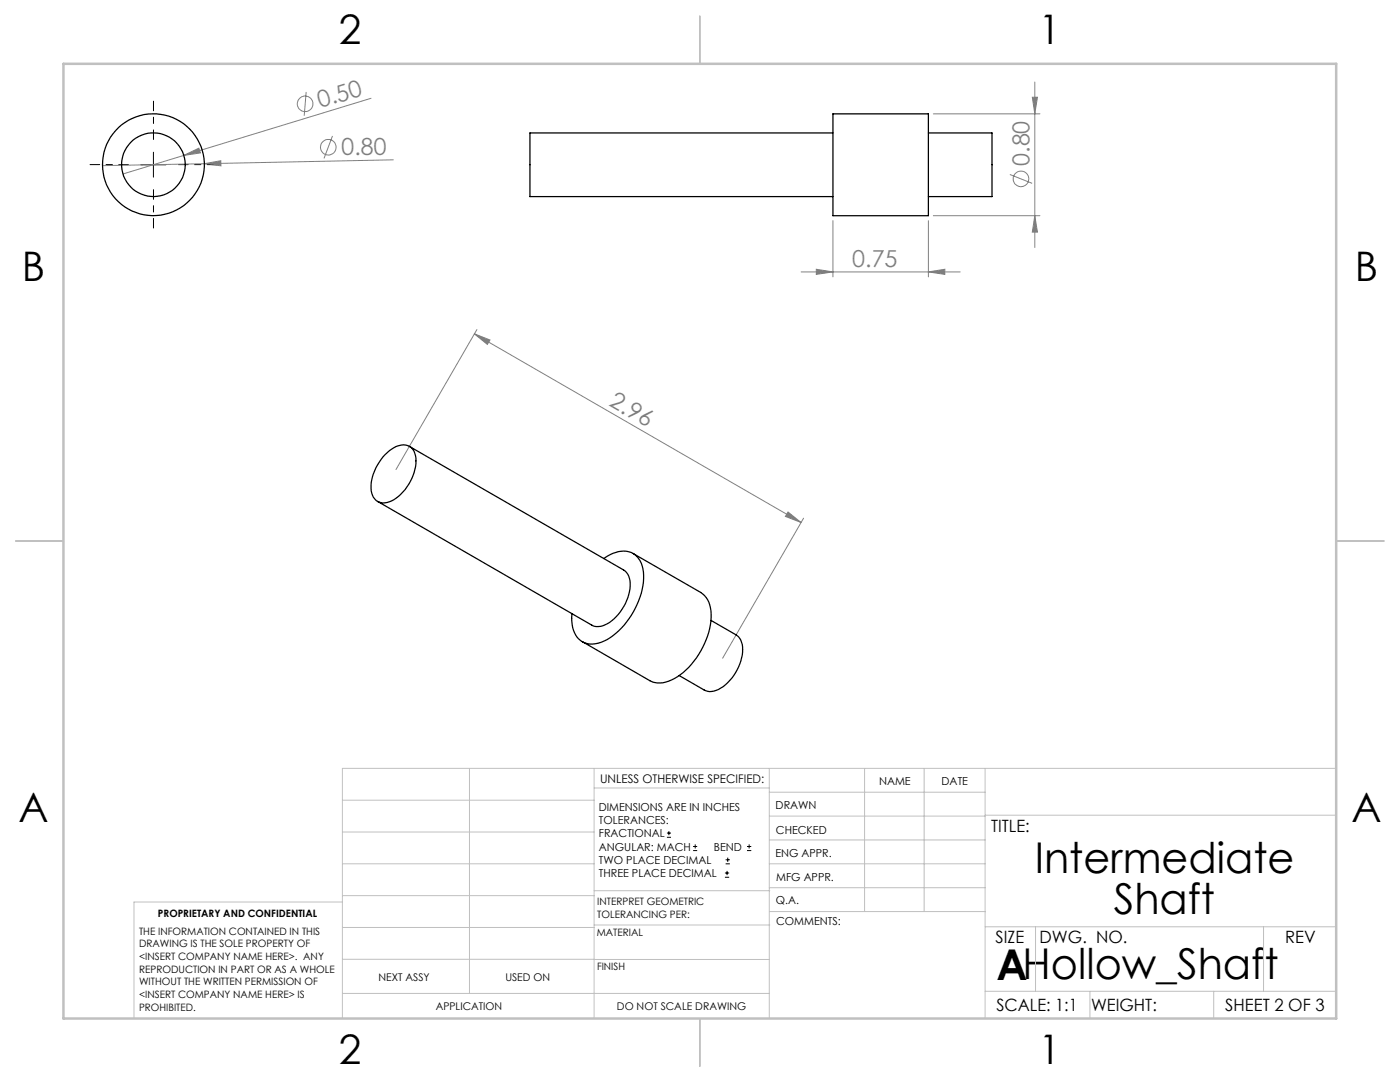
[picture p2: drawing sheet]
<svg xmlns="http://www.w3.org/2000/svg" width="279mm" height="216mm" viewBox="0 0 279 216" stroke-linecap="round" stroke-linejoin="round" font-family="sans-serif">
<g fill="none" stroke="#808080" stroke-width=".2">
<path d="M61.1 18.3l-.4 4.8M74 19.6l-49.4 15.1M206 19.4h1l-.5 3.3zM206.5 16.4v33M36.7 31l3-1.4 .3 .9zM40.8 32.7l3.3-.6v1zM40.8 32.7l-20.3 .4M66.4 27.1l-1.7 4.5M78.5 31.9l-37.7 .8M186.3 22.7h21.2M201.5 34.8l4.5 1.8M159.9 54.3h31.7"/>
<path d="M162.9 53.7l3.3 .6-3.3 .5zM166.2 44v11.2M185.3 54.3l3.3-.6v1.1zM185.3 44v11.2M186.3 43h21.2M206.5 43l.5 3.3h-1zM94.7 66.6l3.1 1.2-.5 .9zM94.7 66.6l65.1 37.6M95.2 65.8l-16.2 27.9M157.3 102.2l2.5 2-3.1-1.2zM160.4 103.4l-16.2 27.9"/>
<circle cx="60.9" cy="20.7" r="1.55"/>
<circle cx="65.5" cy="29.4" r="1.56"/>
<circle cx="203.8" cy="35.7" r="1.55"/>
</g>
<g fill="none" stroke="#000" stroke-width=".2">
<path d="M28.1 32.9h5M30.6 30.4v4.9M133.1 167.1h.8M133.1 166.2h.8M133.5 165.8v.9M138.3 169.7h.8M138.3 168.9h.8M138.7 168.5v.8M144.7 175h.8M144.7 174.2h.8M144.8 172.4h.9M144.8 171.6h.9"/>
<path d="M145.1 173.8v.8M145.2 171.1v.9M149.1 169.7h.8M149.1 168.9h.8M149.5 168.5v.8"/>
</g>
<path d="M25.6 32.8h-7.6M30.6 27.8v-7.6M30.6 37.8v7.7M35.6 32.8h7.7" fill="none" stroke="#000" stroke-width=".2" stroke-dasharray="15.2 1.3 1.3 1.3" stroke-dashoffset="13.3"/>
<g fill="none" stroke="#c0c0c0" stroke-width=".2">
<path d="M68.3 159.7h50.3M93.7 153.3v44.9M118.6 153.3v49.9M118.6 157.2h34.9M153.5 153.3v49.9M153.5 158.1h43.1M172.5 153.3v28.6M184.4 153.3v28.6M196.6 153.3v49.9M266.7 153.3h-198.4v49.9M68.3 178.7h50.3M68.3 172.4h50.3"/>
<path d="M68.3 166h50.3M68.3 180h-41.6v23.2M118.6 177.7h35M153.5 167.6h43.1M153.5 162.8h43.1M153.5 172.4h43.1M153.5 177.1h43.1M196.6 162.7h70.1M68.3 198.2h85.2M68.3 191.4l85.2 .1M68.3 185.1h50.3M118.6 184.6h35"/>
<path d="M153.6 181.9h43M196.6 197.8h70.1M196.6 184.9h70.1M206.7 184.9v12.9M217.5 197.8v5.4M242.2 197.8v5.4M252.2 184.9v12.9"/>
</g>
<path d="M139.7 3.2v9.5M3.1 107.9h9.6M266.7 107.9h9.5M139.7 203.2v9.6" fill="none" stroke="#c0c0c0" stroke-width=".25"/>
<path d="M12.7 12.7h254v190.5h-254z" fill="none" stroke="#c0c0c0" stroke-width=".5"/>
<g fill="#808080">
<path d="M40.8 32.7l3.3-.6v1z"/>
<path d="M36.7 31l3-1.4 .3 .9z"/>
<path d="M162.9 53.7l3.3 .6-3.3 .5zM185.3 54.3l3.3-.6v1.1z"/>
<path d="M206 19.4h1l-.5 3.3zM206.5 43l.5 3.3h-1z"/>
<path d="M94.7 66.6l3.1 1.2-.5 .9zM157.3 102.2l2.5 2-3.1-1.2z"/>
</g>
<g fill="none" stroke="#000" stroke-width=".25">
<path d="M166.2 22.7h19.1v20.3h-19.1zM166.2 26.5h-60.4v12.7h60.4M185.3 26.5h12.7v12.7h-12.7M76.8 90.7a4.7 4.7 0 0 1 4.4-1.8 3.1 3.1 0 0 1 1.8 3.6 9.7 9.7 0 0 1-5.3 7.6 2.5 2.5 0 0 1-3.6-2.2 9.5 9.5 0 0 1 2.7-7.2zM81.7 89.1l42.8 24.6a3.5 3.5 0 0 1 1.2 3.8 9.5 9.5 0 0 1-5.4 7.4l-1.3 .1-.8-.2-42.8-24.8M120.5 111.4a5.6 5.6 0 0 1 5.9-.9 5.3 5.3 0 0 1 2 4.9 15.6 15.6 0 0 1-7.9 12.5 4.2 4.2 0 0 1-5.3-.7 6.6 6.6 0 0 1-1.1-4.8M126.4 110.5l13.4 7.7a5.1 5.1 0 0 1 2.1 5 15.6 15.6 0 0 1-7.9 12.5 4.7 4.7 0 0 1-4.3 .1l-13.5-7.8M141.9 123.8l5 2.9a3.9 3.9 0 0 1 1.2 4 9.2 9.2 0 0 1-5.6 7.2l-.9 .1-1.1-.3-5-2.9"/>
<circle cx="30.6" cy="32.9" r="10.2"/>
<circle cx="30.6" cy="32.9" r="6.4"/>
</g>
<g font-size="8.5">
<text x="206.5" y="174.2">Intermediate</text>
<text x="222.3" y="182.3">Shaft</text>
<text x="198.9" y="195.5">AHollow_Shaft</text>
</g>
<g font-size="8.1">
<text x="67.6" y="8.9">2</text>
<text x="207.3" y="8.9">1</text>
<text x="4.4" y="56.1">B</text>
<text x="270.4" y="56.1">B</text>
<text x="3.7" y="164.1">A</text>
<text x="269.7" y="164.1">A</text>
<text x="67.6" y="212.4">2</text>
<text x="207.3" y="212.4">1</text>
</g>
<g font-size="4.7" fill="#808080">
<text x="63.9" y="21.6" transform="rotate(-17 63.9 21.6)">0.50</text>
<text x="68.1" y="31" transform="rotate(-1 68.1 31)">0.80</text>
<text x="205.5" y="33.1" transform="rotate(-90 205.5 33.1)">0.80</text>
<text x="170.1" y="53.2">0.75</text>
<text x="121.4" y="80.9" transform="rotate(30 121.4 80.9)">2.96</text>
</g>
<g font-size="3.4">
<text x="197.8" y="166">TITLE:</text>
<text x="198.7" y="188.1">SIZE</text>
<text x="207.5" y="188.1">DWG. NO.</text>
<text x="256.5" y="188.2">REV</text>
<text x="198.8" y="201.7">SCALE: 1:1</text>
<text x="217.7" y="201.8">WEIGHT:</text>
<text x="244.5" y="201.7">SHEET 2 OF 3</text>
</g>
<text font-size="2.4" x="119.8" y="156.2">UNLESS OTHERWISE SPECIFIED:</text>
<g font-size="2.2">
<text x="119.5" y="161.8">DIMENSIONS ARE IN INCHES</text>
<text x="154.8" y="161.4">DRAWN</text>
<text x="175.4" y="156.6">NAME</text>
<text x="187.9" y="156.7">DATE</text>
<text x="119.5" y="164.4">TOLERANCES:</text>
<text x="119.5" y="167.1">FRACTIONAL</text>
<text x="154.9" y="166.3">CHECKED</text>
<text x="119.5" y="169.7">ANGULAR: MACH</text>
<text x="119.5" y="172.4">TWO PLACE DECIMAL</text>
<text x="142.5" y="169.7">BEND</text>
<text x="154.8" y="171">ENG APPR.</text>
<text x="119.5" y="175">THREE PLACE DECIMAL</text>
<text x="154.9" y="175.7">MFG APPR.</text>
<text x="154.9" y="180.4">Q.A.</text>
<text x="154.9" y="184.6">COMMENTS:</text>
</g>
<g font-size="2.1">
<text x="75.5" y="195.7">NEXT ASSY</text>
<text x="100.9" y="195.7">USED ON</text>
<text x="86.9" y="201.5">APPLICATION</text>
<text x="123.1" y="201.6">DO NOT SCALE DRAWING</text>
</g>
<g font-size="2">
<text x="31.5" y="182.9">PROPRIETARY AND CONFIDENTIAL</text>
<text x="119.2" y="180.6">INTERPRET GEOMETRIC</text>
<text x="119.2" y="183.1">TOLERANCING PER:</text>
<text x="27.8" y="186.5">THE INFORMATION CONTAINED IN THIS</text>
<text x="27.8" y="189">DRAWING IS THE SOLE PROPERTY OF</text>
<text x="27.8" y="191.6">&lt;INSERT COMPANY NAME HERE&gt;. ANY</text>
<text x="119.1" y="186.7">MATERIAL</text>
<text x="27.8" y="194.1">REPRODUCTION IN PART OR AS A WHOLE</text>
<text x="27.8" y="196.6">WITHOUT THE WRITTEN PERMISSION OF</text>
<text x="119.1" y="193.5">FINISH</text>
<text x="27.8" y="199.1">&lt;INSERT COMPANY NAME HERE&gt; IS</text>
<text x="27.8" y="201.7">PROHIBITED.</text>
</g>
</svg>
